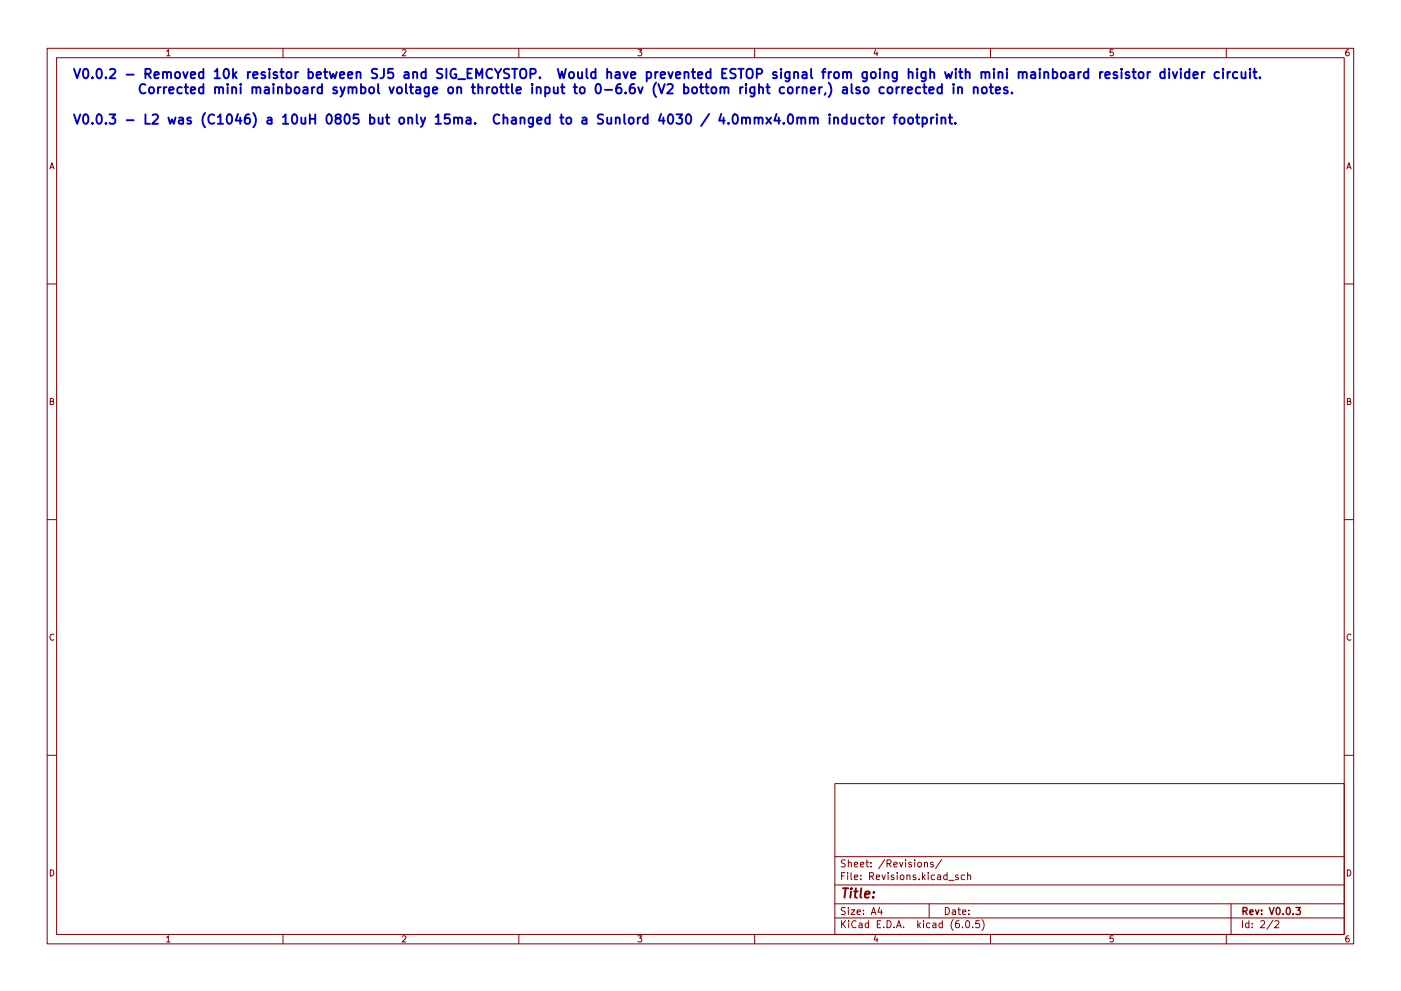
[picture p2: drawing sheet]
<svg xmlns="http://www.w3.org/2000/svg" width="297mm" height="210mm" viewBox="0 0 297 210" stroke-linecap="round" stroke-linejoin="round" font-family="sans-serif">
<g fill="none" stroke="#840000" stroke-width=".21">
<path d="M10 10.2h277v190.1h-277zM12 12.2h273v186.1h-273zM60 10.2v2M110 10.2v2M160 10.2v2M210 10.2v2M260 10.2v2M10 60.2h2M285 60.2h2M10 110.2h2M285 110.2h2M10 160.2h2"/>
<path d="M177 166.3h108v32h-108zM285 160.2h2M60 198.3v2M110 198.3v2M160 198.3v2M177 194.8h108M177 191.8h108M177 187.8h108M177 181.8h108M186.5 192.5l-.4 1h1M186.9 193v1M196 183.1l.2-.2 .4 .1v.9"/>
<path d="M196 182.9v1M197 191.8v3M197.9 183l-.4-.1-.2 .2 .1 .3 .5 .1v.4h-.6M199.6 182.4l-1.2 1.9M201.1 186.8h1.2M203.1 185.7l-.3-.1-.2 .2v.3l.5 .1v.4h-.5M204.1 196.7v.1M204.5 185.7l-.4-.1-.3 .3 .1 .7h.6M204.9 195.4l.2-.1a.8 .8 0 0 1 .5 .8 .8 .8 0 0 1-.5 .7 1 1 0 0 1-.2-1.4zM205.1 185.8l.3-.2 .3 .1 .1 .9M205.1 185.1v1.5M206.2 196.7v.1"/>
<path d="M207.6 195.3h-.7v.7l.2-.1 .5 .1 .1 .2-.1 .5-.2 .1-.5-.1M208.2 195.1a1.72 1.72 0 0 1 0 2.3M210 198.3v2M260 198.3v2M261 191.8v6.5M269.9 195.3l-1.3 1.9M270.3 195.5l.6-.2 .3 .5-1 1h1"/>
</g>
<path d="M274.8 192.5h.9l-.5 .6 .4 .1v.7l-.2 .1-.6-.1" fill="none" stroke="#840000" stroke-width=".3"/>
<g fill="none" stroke="#0000c2" stroke-width=".4">
<path d="M178.7 18.6h.8l.1 1.2M179.6 19l-.7 .1a.39 .39 0 0 0-.3 .3 .39 .39 0 0 0 .3 .4l.7-.1M180.5 17.8v1.7l.3 .3M182.3 18.6l-.5-.1-.3 .3 .1 .3 .7 .2v.4h-.8M183.3 18.6l.2-.1a.54 .54 0 0 1 .7 .4l-.1 .7a.54 .54 0 0 1-.6 .2 .54 .54 0 0 1-.4-.4v-.5zM187.4 18.6l-.6-.1-.3 .4v.5l.1 .3h.8M188.4 18.6l.1-.1a.54 .54 0 0 1 .7 .4v.5a.54 .54 0 0 1-.5 .4 .54 .54 0 0 1-.5-.4v-.5zM190.1 18.5v1.3M190.6 18.5l-.3 .1-.2 .3M191.3 18.5v1.3M191.9 18.5l-.4 .1-.2 .3M192.5 19.2l.9-.2-.1-.4-.6-.1-.2 .3v.9h.8"/>
<path d="M195.1 18.6l-.6-.1-.3 .4v.5l.2 .3h.7M195.7 18.5h.8M196 17.8v1.7l.1 .2 .4 .1M197 19.2l1-.2-.1-.4-.6-.1-.3 .3 .1 .9h.8M199.7 18.6l-.6-.1-.4 .4v.5l.2 .3h.8M199.7 17.8v2M202.2 18.5v1.3M203.1 18.7l.3-.2 .5 .1 .1 1.2M203.1 18.5v1.3M206.5 18.7l.2-.2 .5 .1 .1 1.2M206.5 18.5v1.3M208.4 18.6l.1-.1a.54 .54 0 0 1 .7 .4l-.1 .7-.6 .2-.3-.4v-.5z"/>
<path d="M209.8 18.5h.7M210.1 17.8v1.7l.1 .2 .3 .1M211.1 19.2l1-.2-.1-.4-.6-.1-.3 .3 .1 .9h.8M213.6 18.6l-.5-.1-.3 .3 .1 .3 .7 .2v.4h-.8M214.5 19.6v.2M233.8 15.3l-.4 .1-.2 .3M234.4 15.9l.9-.2-.1-.3-.6-.1-.2 .3 .1 .9h.7M236.8 15.4l-.4-.1-.3 .3 .1 .2 .6 .2v.5h-.7M237.8 14.6v.2M237.8 15.3v1.3M239.4 15.4l-.5-.1-.3 .3 .1 .2 .7 .2v.5h-.8M240.1 15.3h.7"/>
<path d="M240.4 14.6v1.7l.1 .2 .3 .1M241.5 15.5a.54 .54 0 0 1 .5-.2 .54 .54 0 0 1 .5 .4v.5a.54 .54 0 0 1-.6 .4 .54 .54 0 0 1-.5-.4zM243.3 15.3v1.3M243.9 15.3l-.4 .1-.2 .3M246.9 15.4l-.5-.1-.4 .4v.5l.2 .3h.7M246.9 14.6v2M247.9 14.6v.2M247.9 15.3v1.3M248.6 15.3l.5 1.3 .5-1.3M250.4 14.6v.2M250.4 15.3v1.3M252.2 15.4l-.6-.1-.4 .4v.5l.2 .3h.8"/>
<path d="M252.2 14.6v2M253 15.9l1-.2-.1-.3-.6-.1-.3 .3 .1 .9h.8M254.8 15.3v1.3M255.4 15.3l-.4 .1-.2 .3M258.5 15.4l-.6-.1-.4 .4v.5l.2 .3h.8M259.3 14.6v.2M259.3 15.3v1.3M260.3 15.3v1.3M260.8 15.3l-.3 .1-.2 .3M262.4 15.4l-.6-.1-.4 .4v.5l.2 .3h.8M263.2 15.3l.1 1.2a.54 .54 0 0 0 .8-.1M264.1 15.3v1.3"/>
<path d="M265 14.6v.2M265 15.3v1.3M265.7 15.3h.8M266 14.6v1.7l.1 .2 .4 .1M267.1 16.4v.2M167.3 24.4l.4-.1a1.25 1.25 0 0 1 0 2h-.2a1.33 1.33 0 0 1-.2-1.9zM169 25.1a.5 .5 0 0 1 .9 .1v1.1M169 24.9v1.4M169.9 25.2l.3-.3 .4 .1 .1 1.3M171.7 25.1a.5 .5 0 0 1 .8 .1v1.1M171.7 24.9v1.4M172.5 25.2l.3-.3 .5 .1 .1 1.3"/>
<path d="M175.9 24.3v.2M175.9 24.9v1.4M176.8 25.1a.5 .5 0 0 1 .9 .1v1.1M176.8 24.9v1.4M179.5 25l-.6-.1-.4 .4v.6l.2 .3h.8M179.5 24.3v2M180.5 24.9v1.3a.54 .54 0 0 0 .8-.1M181.3 24.9v1.4M183.1 25l-.6-.1-.3 .4v.6l.2 .3h.7M183.7 24.9h.8M184 24.3v1.7l.1 .2 .4 .1M185.1 25.1a.54 .54 0 0 1 .6-.2 .54 .54 0 0 1 .4 .4v.6a.54 .54 0 0 1-.6 .4 .54 .54 0 0 1-.5-.4z"/>
<path d="M186.9 24.9v1.4M187.5 24.9l-.4 .1-.2 .3M189.4 24.9h.8M190.2 24.3l-.4 .1-.1 .1v1.8M190.8 25.1a.54 .54 0 0 1 .6-.2 .54 .54 0 0 1 .4 .4v.6a.54 .54 0 0 1-.5 .4 .54 .54 0 0 1-.6-.4zM192.6 25.1a.54 .54 0 0 1 .6-.2 .54 .54 0 0 1 .4 .4v.6a.54 .54 0 0 1-.5 .4 .54 .54 0 0 1-.6-.4zM194.2 24.9h.7M194.5 24.3v1.7v.2l.4 .1M195.6 25l.6-.1 .3 .4v.6l-.1 .3h-.8M195.6 24.9v2M197.4 24.9v1.4M198 24.9l-.4 .1-.2 .3"/>
<path d="M198.6 24.3v.2M198.6 24.9v1.4M199.6 25.1a.5 .5 0 0 1 .9 .1v1.1M199.6 24.9v1.4M201.1 24.9h.8M201.4 24.3v1.7l.1 .2 .4 .1M202.5 26.1v.2"/>
</g>
<g font-size="2.8" fill="#0000c2">
<text x="15.2" y="16.7">V0.0.2 - Removed 10k resistor between SJ5 and SIG_EMCYSTOP. Would have prevented ESTOP signal from going high with mini mainboard resistor divider circuit.</text>
<text x="22.2" y="19.9">Corrected mini mainboard symbol voltage on throttle input to 0-6.6v (V2 bottom right corner,) also corrected in notes.</text>
<text x="15.2" y="26.4">V0.0.3 - L2 was (C1046) a 10uH 0805 but only 15ma. Changed to a Sunlord 4030 / 4.0mmx4.0mm inductor footprint.</text>
</g>
<text font-size="2.8" fill="#840000" x="178" y="190.6">Title:</text>
<g font-size="2.1" fill="#840000">
<text x="178" y="184">Sheet: /Revisions/</text>
<text x="178" y="186.7">File: Revisions.kicad_sch</text>
<text x="178" y="196.9">KiCad E.D.A. kicad (6.0.5)</text>
<text x="178" y="194.1">Size: A4</text>
<text x="200" y="194.1">Date:</text>
<text x="263" y="194.1">Rev: V0.0.3</text>
<text x="263" y="196.9">Id: 2/2</text>
</g>
<g font-size="1.8" fill="#840000">
<text x="35" y="11.9">1</text>
<text x="85" y="11.9">2</text>
<text x="135" y="11.9">3</text>
<text x="185" y="11.9">4</text>
<text x="235" y="11.9">5</text>
<text x="285" y="11.9">6</text>
<text x="10.3" y="35.9">A</text>
<text x="285.3" y="35.9">A</text>
<text x="10.3" y="85.9">B</text>
<text x="285.3" y="85.9">B</text>
<text x="10.3" y="135.9">C</text>
<text x="285.3" y="135.9">C</text>
<text x="10.3" y="185.9">D</text>
<text x="285.3" y="185.9">D</text>
<text x="35" y="199.9">1</text>
<text x="85" y="199.9">2</text>
<text x="135" y="199.9">3</text>
<text x="185" y="199.9">4</text>
<text x="235" y="199.9">5</text>
<text x="285" y="199.9">6</text>
</g>
</svg>
